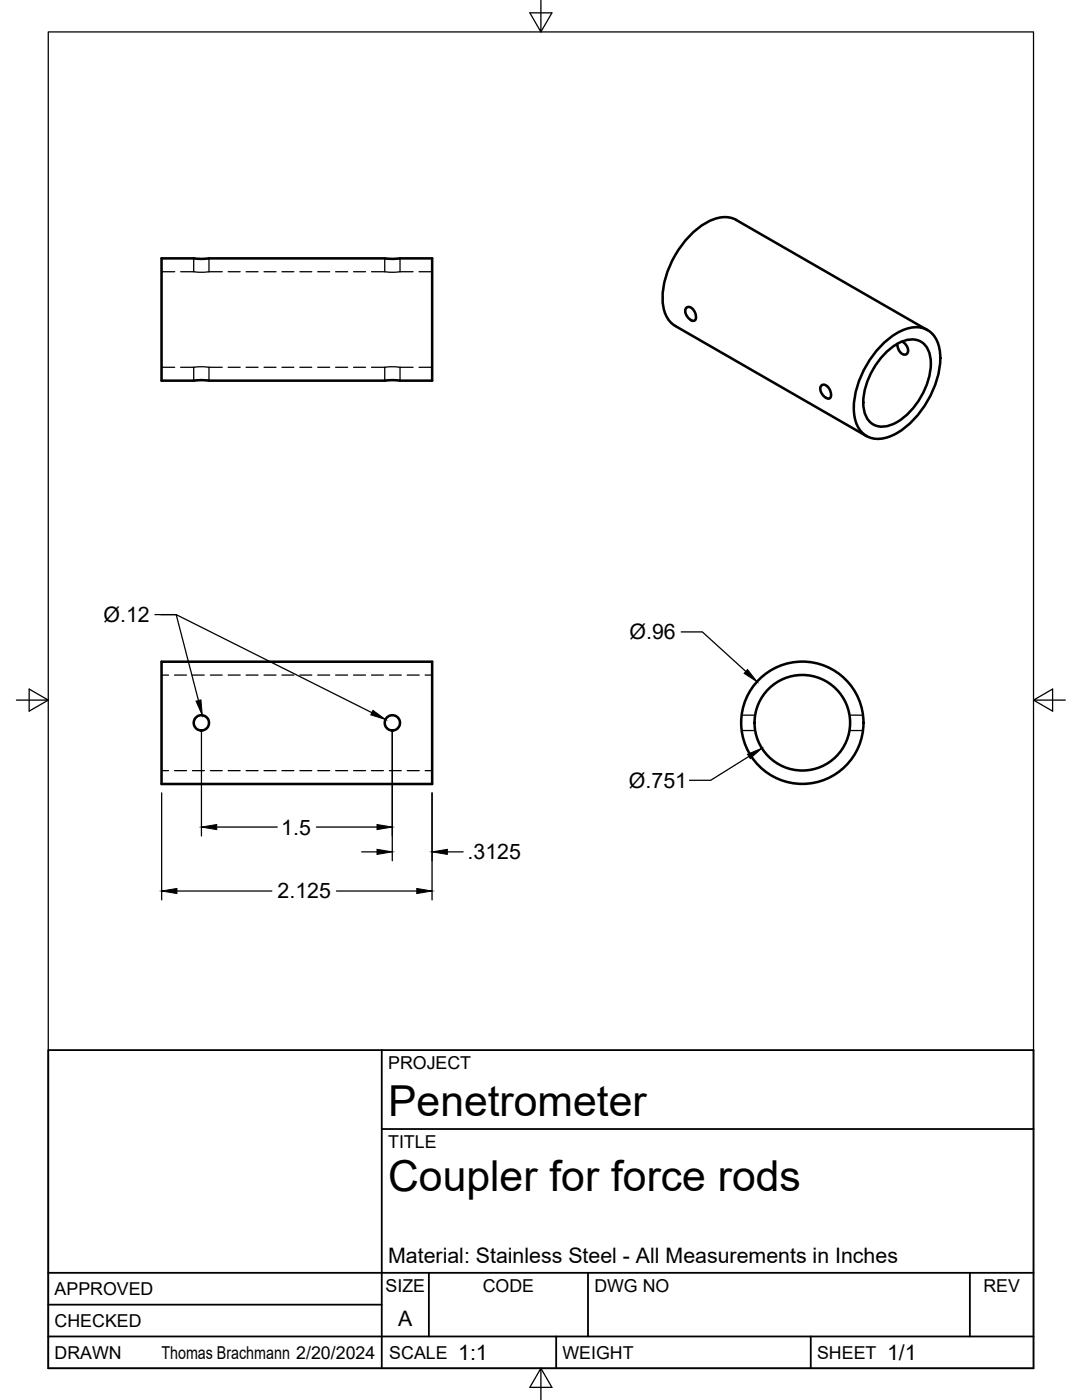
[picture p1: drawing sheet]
<svg xmlns="http://www.w3.org/2000/svg" width="216mm" height="279mm" viewBox="0 0 216 279" stroke-linecap="round" stroke-linejoin="round" font-family="sans-serif">
<!-- layer: Visible -->
<g fill="none" stroke="#000" stroke-width=".51">
<path d="M32.2 51.6l7.8 .1 1.7-.1h35.1l1.3 .1 8.1-.1v24.4l-7.7-.1-1.7 .1h-35.1l-1.3-.1-8.2 .1zM136.9 61.4l.7-.1 .8 .6 .5 1.2-.1 .6-.2 .2h-.6l-.8-.7-.5-1zM163.9 77l.2-.2h.4l.8 .5 .5 1.1v.7l-.2 .4-.3 .1-.4-.2-.7-.5-.5-1v-.5zM175.9 68.9a11.1 11.1 0 0 1 6.5-3.6 4.5 4.5 0 0 1 4.9 3.7 15.5 15.5 0 0 1-2.6 11.6 15 15 0 0 1-8 6.8 4.6 4.6 0 0 1-6-3.5 15.5 15.5 0 0 1 2.6-11.6l1.6-2.3zM176.4 70.8a8.7 8.7 0 0 1 5.4-3.1 3.7 3.7 0 0 1 3.9 3.8 14.3 14.3 0 0 1-7.7 13.2 3.8 3.8 0 0 1-5.7-3.3 14.3 14.3 0 0 1 4.1-10.6zM180 68.2l.8 .6 .3 .7 .1 .8-.4 .4h-.6l-.5-.3-.5-.7-.2-1.1M185.1 65.9l-38.2-22a5.8 5.8 0 0 0-5.6 .3 18.7 18.7 0 0 0-9.1 15.8 5.8 5.8 0 0 0 2.5 5l38.2 22M32.2 132.1h54v24.4h-54z"/>
<circle cx="40.2" cy="144.3" r="1.53"/>
<circle cx="78.3" cy="144.3" r="1.53"/>
<circle cx="160.1" cy="144.2" r="12.2"/>
<circle cx="160.1" cy="144.2" r="9.5"/>
</g>
<!-- layer: Hidden -->
<g fill="none" stroke="#000" stroke-width=".25">
<path d="M32.2 54.2h2.7M36 54.2h2.7M38.7 54.2l.9 .1 2.1-.1M38.7 51.6v2.6M41.7 51.6v2.6M41.7 54.2h2.6M45.5 54.2h2.4M49.1 54.2h2.4M52.7 54.2h2.4M56.3 54.2h2.3M59.8 54.2h2.4M63.4 54.2h2.4"/>
<path d="M67 54.2h2.4M70.5 54.2h2.4M74.1 54.2h2.7M76.8 54.2l.9 .1 2.1-.1M76.8 51.6v2.6M79.8 51.6v2.6M79.8 54.2h2.6M83.6 54.2h2.6M32.2 73.3h2.7M36 73.3h2.7M38.7 73.3l.9-.1 2.1 .1M38.7 73.3v2.7"/>
<path d="M41.7 73.3v2.7M41.7 73.3h2.6M45.5 73.3h2.4M49.1 73.3h2.4M52.7 73.3h2.4M56.3 73.3h2.3M59.8 73.3h2.4M63.4 73.3h2.4M67 73.3h2.4M70.5 73.3h2.4M74.1 73.3h2.7M76.8 73.3l.9-.1 2.1 .1"/>
<path d="M76.8 73.3v2.7M79.8 73.3v2.7M79.8 73.3h2.6M83.6 73.3h2.6M32.2 134.7h1.4M34.8 134.7h2.4M38.4 134.7h2.4M42 134.7h2.3M45.5 134.7h2.4M49.1 134.7h2.4M52.7 134.7h2.4M56.3 134.7h2.3"/>
<path d="M59.8 134.7h2.4M63.4 134.7h2.4M67 134.7h2.4M70.5 134.7h2.4M74.1 134.7h2.4M77.7 134.7h2.4M81.3 134.7h2.4M84.8 134.7h1.4M32.2 153.8h1.4M34.8 153.8h2.4M38.4 153.8h2.4M42 153.8h2.3"/>
<path d="M45.5 153.8h2.4M49.1 153.8h2.4M52.7 153.8h2.4M56.3 153.8h2.3M59.8 153.8h2.4M63.4 153.8h2.4M67 153.8h2.4M70.5 153.8h2.4M74.1 153.8h2.4M77.7 153.8h2.4M81.3 153.8h2.4M84.8 153.8h1.4"/>
<path d="M148 142.7h2.7M148 145.8h2.7M169.5 142.7h2.7M169.5 145.8h2.7"/>
</g>
<!-- layer: Titleblock -->
<path d="M9.6 209.6h196.6v63.5h-196.6zM76.2 209.6v63.5M76.2 225.3h130M9.6 254h196.6M85.6 254v12.7M117.3 254v12.7M193.5 254v12.7M9.6 266.7h196.6M9.6 260.4h66.6M111 266.7v6.4M161.8 266.7v6.4" fill="none" stroke="#000" stroke-width=".36"/>
<!-- layer: FD_Dimensions -->
<g fill="none" stroke="#000" stroke-width=".25">
<path d="M30.9 122.7h4.3l39 19.5M135.9 126.1h4.2l8.7 7.9M32.3 158.2v21.4M40.2 146.1v20.7M78.3 146.1v25.7M86.2 158.2v21.4M149.4 151l-7.6 4.7h-4.2M35.3 177.8h19M43.2 165.1h12.1M63.1 165.1h12.1M67.1 177.8h16.1M72.2 170h3"/>
<path d="M89.3 170h3.1"/>
</g>
<path d="M149.2 133.6l1.9 2.5-2.6-1.7zM74.4 141.8l2.5 1.8-2.9-.9zM149.2 150.5l2.8-1.2-2.3 2.1zM32.3 177.8l3-.5v1zM40.2 165.1l3-.6v1.1zM75.2 169.5l3.1 .5-3.1 .5zM75.2 164.5l3.1 .6-3.1 .5zM83.2 177.3l3 .5-3 .5zM86.2 170l3.1-.5v1z" fill="#000" stroke="#000" stroke-width=".2"/>
<!-- layer: Leaders -->
<path d="M39.1 139.9l1-.2 .3 3z" fill="#000" stroke="#000" stroke-width=".2"/>
<path d="M32.1 122.7h3.1l4.4 17.1" fill="none" stroke="#000" stroke-width=".25"/>
<!-- layer: Border -->
<path d="M9.6 6.4h196.6v266.7h-196.6zM107.9 0v6.4l-2.2-3.8h4.4l-2.2 3.8M3.3 139.7h6.3l-3.8-2.2v4.4l3.8-2.2M206.2 139.7l3.8 2.2v-4.4l-3.8 2.2h6.4M107.9 273.1l2.2 3.8h-4.4l2.2-3.8v6.3" fill="none" stroke="#000" stroke-width=".25"/>
<g font-size="8.5">
<text x="77.4" y="222.8">Penetrometer</text>
<text x="77.4" y="237.8">Coupler for force rods</text>
</g>
<g font-size="4.3">
<text x="20.7" y="124.1">Ø.12</text>
<text x="125.6" y="127.6">Ø.96</text>
<text x="125.5" y="157.2">Ø.751</text>
<text x="56.1" y="166.6">1.5</text>
<text x="93.3" y="171.5">.3125</text>
<text x="55.4" y="179.3">2.125</text>
<text x="77.4" y="252">Material: Stainless Steel - All Measurements in Inches</text>
<text x="79.5" y="264.5">A</text>
<text x="91.4" y="271.4">1:1</text>
<text x="177" y="271.4">1/1</text>
</g>
<g font-size="3.5">
<text x="77.4" y="213.4">PROJECT</text>
<text x="77.4" y="229.1">TITLE</text>
<text x="76.9" y="257.8">SIZE</text>
<text x="96.3" y="257.8">CODE</text>
<text x="118.6" y="257.8">DWG NO</text>
<text x="196.2" y="257.8">REV</text>
<text x="10.9" y="258.5">APPROVED</text>
<text x="10.9" y="264.8">CHECKED</text>
<text x="10.9" y="271.2">DRAWN</text>
<text x="32.2" y="271.2">Thomas Brachmann 2/20/2024</text>
<text x="77.7" y="271.2">SCALE</text>
<text x="112.2" y="271.2">WEIGHT</text>
<text x="163" y="271.2">SHEET</text>
</g>
</svg>
